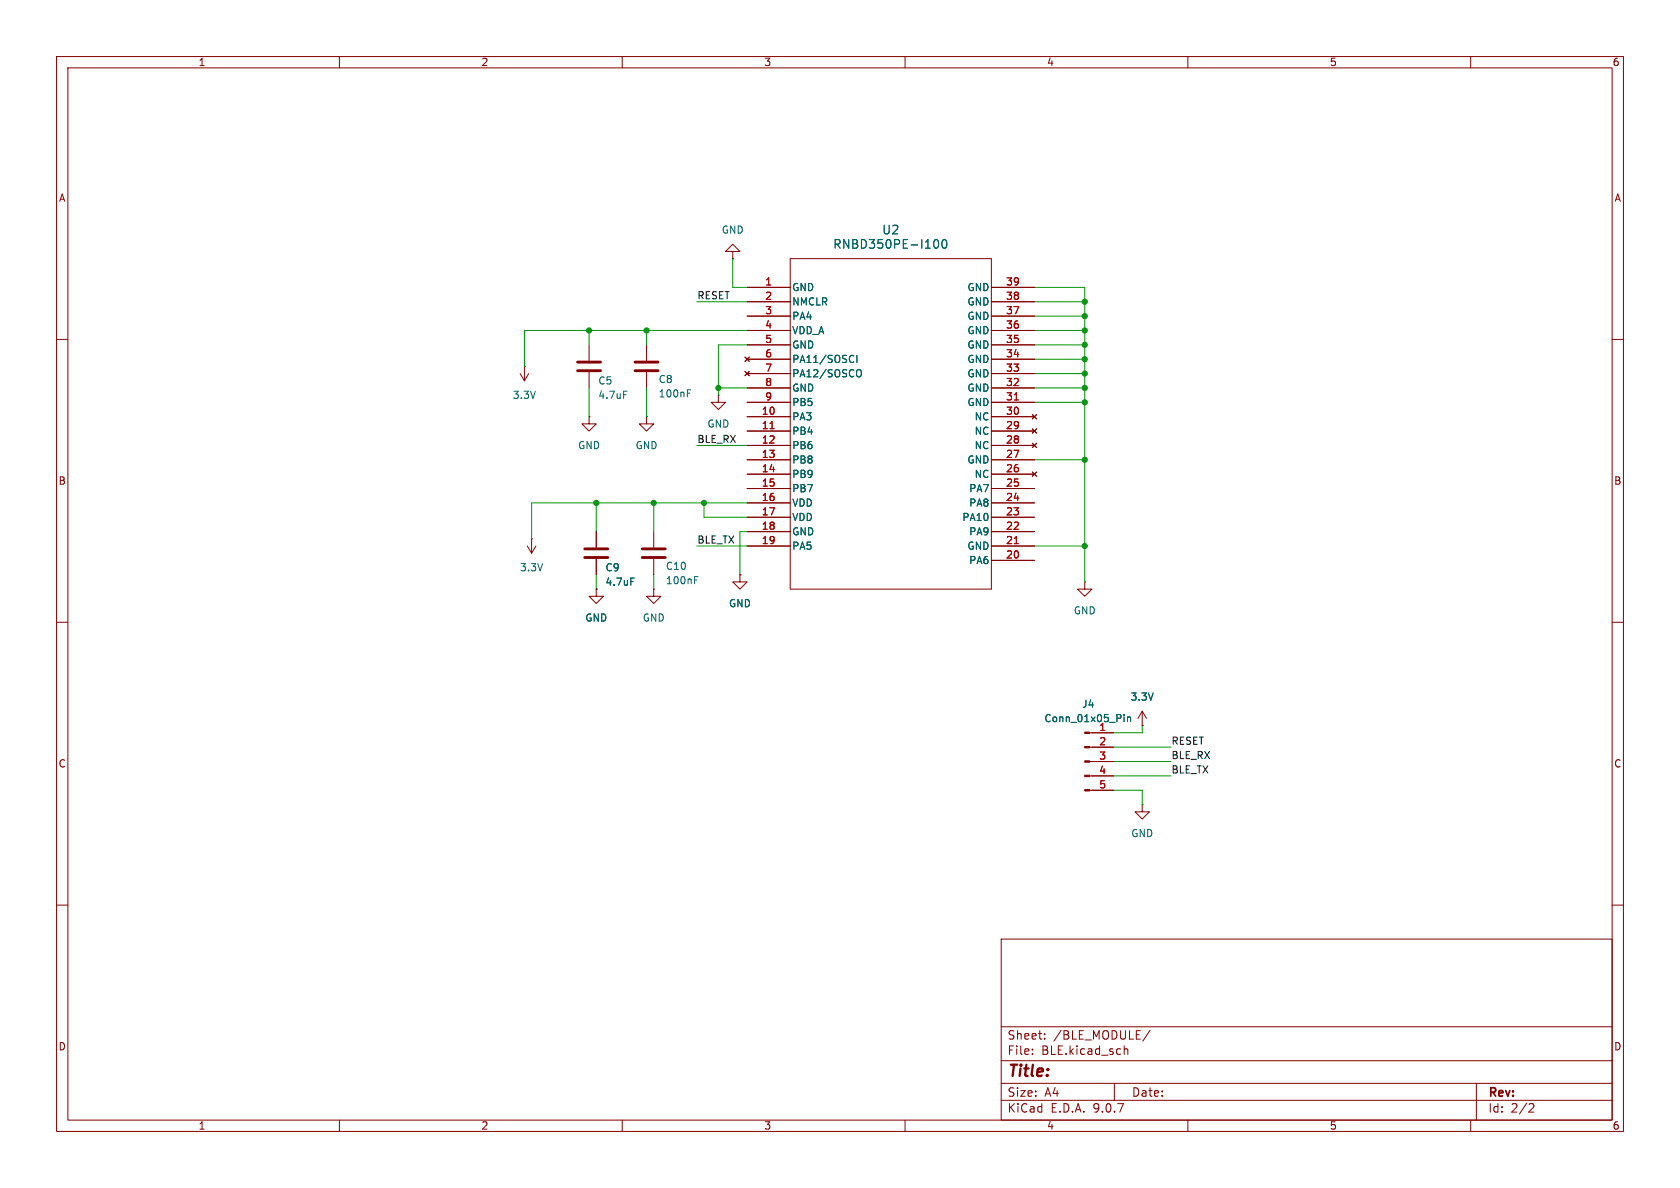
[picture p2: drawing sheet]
<svg xmlns="http://www.w3.org/2000/svg" width="297mm" height="210mm" viewBox="0 0 297 210" stroke-linecap="round" stroke-linejoin="round" font-family="sans-serif">
<g fill="none" stroke="#840000" stroke-width=".18">
<path d="M10 10h277v190h-277zM12 12h273v186h-273zM60 10v2M110 10v2M160 10v2M210 10v2M260 10v2M129.5 44.5h1.3l-1.3-1.3-1.2 1.3h1.2v1.2M129.5 45.7h.1M132.1 50.8h7.6M132.1 53.3h7.6M132.1 55.9h7.6"/>
<path d="M132.1 58.4h7.6M139.7 45.7h35.6v58.4h-35.6zM175.3 50.8h7.6M175.3 53.3h7.6M175.3 55.9h7.6M175.3 58.4h7.6M10 60h2M91.9 66l.8 1.3M92.7 64.8h.1M92.7 64.8v2.5M93.5 66l-.8 1.3M104.1 73.7v1.2h1.3l-1.3 1.3-1.2-1.3h1.2"/>
<path d="M104.1 73.7h.1M104.1 61v2.8M104.1 65.8v2.8M114.3 73.7v1.2h1.3l-1.3 1.3-1.3-1.3h1.3M114.3 73.7h.1M114.3 61v2.8M114.3 65.8v2.8M127 69.9v1.2h1.3l-1.3 1.3-1.3-1.3h1.3M127 69.9h.1M131.7 63.1l.8 .8M131.7 65.7l.8 .7M132.1 61h7.6"/>
<path d="M132.1 63.5h7.6M132.1 66h7.6M132.1 68.6h7.6M132.1 71.1h7.6M132.1 73.7h7.6M132.1 76.2h7.6M132.1 78.7h7.6M132.5 63.1l-.8 .8M132.5 65.7l-.8 .7M175.3 61h7.6M175.3 63.5h7.6M175.3 66h7.6"/>
<path d="M175.3 68.6h7.6M175.3 71.1h7.6M175.3 73.7h7.6M175.3 76.2h7.6M175.3 78.7h7.6M182.5 73.3l.8 .7M182.5 75.8l.8 .8M182.5 78.4l.8 .7M183.3 73.3l-.8 .7M183.3 75.8l-.8 .8M183.3 78.4l-.8 .7M285 60h2"/>
<path d="M93.2 96.5l.8 1.3M94 95.3h.1M94 95.3v2.5M94.7 96.5l-.7 1.3M105.4 94v2.8M105.4 98.8v2.8M115.6 94v2.8M115.6 98.8v2.8M132.1 81.3h7.6M132.1 83.8h7.6M132.1 86.4h7.6M132.1 88.9h7.6"/>
<path d="M132.1 91.4h7.6M132.1 94h7.6M132.1 96.5h7.6M175.3 81.3h7.6M175.3 83.8h7.6M175.3 86.4h7.6M175.3 88.9h7.6M175.3 91.4h7.6M175.3 94h7.6M175.3 96.5h7.6M175.3 99.1h7.6M182.5 83.4l.8 .8"/>
<path d="M183.3 83.4l-.8 .8M10 110h2M105.4 104.1v1.3h1.3l-1.3 1.3-1.3-1.3h1.3M105.4 104.1h.1M115.6 104.1v1.3h1.2l-1.2 1.3-1.3-1.3h1.3M115.6 104.1h.1M130.8 101.6v1.3h1.3l-1.3 1.2-1.3-1.2h1.3M130.8 101.6h.1M191.8 102.9v1.2h1.2l-1.2 1.3-1.3-1.3h1.3M191.8 102.9h.1M285 110h2M192.6 129.5h4.2"/>
<path d="M192.6 132.1h4.2M192.6 134.6h4.2M192.6 137.2h4.2M192.6 139.7h4.2M201.9 128.3h.1M201.9 125.7l-.7 1.3M201.9 125.7l.8 1.3M201.9 125.7v2.6M201.9 142.2v1.3h1.3l-1.3 1.3-1.2-1.3h1.2M201.9 142.2h.1M10 160h2M177 166h108v32h-108z"/>
<path d="M285 160h2M60 198v2M110 198v2M160 198v2M177 194.5h108M177 191.5h108M177 187.5h108M177 181.5h108M182.5 186.3v.1M182.5 185.5v.1M184.7 183.6v.1M184.7 182.8v.1"/>
<path d="M197 191.5v3M198.7 184.9v1.5M198.7 185.5l.3-.1 .3 .1 .1 .9M203.3 182.1l-1.3 2M210 198v2M260 198v2M261 191.5v6.5M270.5 195.1l.5 .1 .2 .3-1 1.1h1"/>
</g>
<g fill="none" stroke="#006464" stroke-width=".18">
<path d="M165.1 42.9l.1-.4 .2-.1a.83 .83 0 0 1 .6 .6 .83 .83 0 0 1-.3 .8h-.4l-.2-.5M166.7 42.5l.2-.1a.83 .83 0 0 1 .6 .6 .83 .83 0 0 1-.3 .8l-.2 .1a.82 .82 0 0 1-.3-1.4zM110.3 69.2h.6M121.5 69.5h.4M121.5 68.9h.6M150.7 62.8l.2 .1M150.9 64l-.2 .1M151.5 62.8v1.3M151.6 65.4l.1-.1a.43 .43 0 0 1 .6 .5v.4a.42 .42 0 0 1-.3 .4 .42 .42 0 0 1-.4 0M111.5 102.2h.6M122.8 102.5h.4M122.8 101.9h.6"/>
<path d="M198.7 126.3v.1M198.7 126.7v.9M199.3 126.7v.9M199.3 126.9l.2-.2 .3 .1 .1 .8"/>
</g>
<path d="M136.1 75.8h.8M179.3 70.7h.7M179.3 96.1h.7" fill="none" stroke="#a90000" stroke-width=".18"/>
<path d="M102.1 64h4.1M102.1 65.5h4.1M112.3 64h4M112.3 65.5h4M103.4 97h4M103.4 98.6h4M113.5 97h4.1M113.5 98.6h4.1" fill="none" stroke="#840000" stroke-width=".51"/>
<g fill="#840000" stroke="#840000" stroke-width=".18">
<path d="M191.8 129.4h.8v.3h-.8z"/>
<path d="M191.8 132h.8v.2h-.8z"/>
<path d="M191.8 134.5h.8v.2h-.8z"/>
<path d="M191.8 137h.8v.3h-.8z"/>
<path d="M191.8 139.6h.8v.2h-.8z"/>
</g>
<g fill="none" stroke="#009600" stroke-width=".18">
<path d="M104.1 58.4v2.6M114.3 58.4v2.6M123.2 53.3h8.9M129.5 45.7v5.1h2.6M132.1 58.4h-39.4v6.4M182.9 50.8h8.9v52.1M182.9 58.4h8.9M182.9 53.3h8.9M182.9 55.9h8.9M104.1 68.6v5.1M114.3 68.6v5.1M123.2 78.7h8.9"/>
<path d="M127 68.6h5.1M132.1 61h-5.1v8.9M182.9 63.5h8.9M182.9 61h8.9M182.9 68.6h8.9M182.9 71.1h8.9M182.9 66h8.9M105.4 88.9v5.1M115.6 88.9v5.1M123.2 96.5h8.9M124.5 88.9v2.5h7.6M132.1 94h-1.3v7.6"/>
<path d="M132.1 88.9h-38.1v6.4M182.9 96.5h8.9M182.9 81.3h8.9M105.4 101.6v2.5M115.6 101.6v2.5M196.8 139.7h5.1v2.5M196.8 134.6h10.2M196.8 137.2h10.2M196.8 132.1h10.2M201.9 128.3v1.2h-5.1"/>
</g>
<g fill="#009600" stroke="#009600" stroke-width=".18">
<circle cx="191.8" cy="71.1" r=".46"/>
<circle cx="191.8" cy="68.6" r=".46"/>
<circle cx="191.8" cy="61" r=".46"/>
<circle cx="191.8" cy="55.9" r=".46"/>
<circle cx="191.8" cy="58.4" r=".46"/>
<circle cx="191.8" cy="63.5" r=".46"/>
<circle cx="191.8" cy="66" r=".46"/>
<circle cx="191.8" cy="53.3" r=".46"/>
<circle cx="127" cy="68.6" r=".46"/>
<circle cx="114.3" cy="58.4" r=".46"/>
<circle cx="104.1" cy="58.4" r=".46"/>
<circle cx="124.5" cy="88.9" r=".46"/>
<circle cx="105.4" cy="88.9" r=".46"/>
<circle cx="115.6" cy="88.9" r=".46"/>
<circle cx="191.8" cy="96.5" r=".46"/>
<circle cx="191.8" cy="81.3" r=".46"/>
</g>
<text font-size="2.8" fill="#840000" x="178" y="190.9">Title:</text>
<g font-size="2.1" fill="#006464">
<text x="155.9" y="41.6">U2</text>
<text x="147.2" y="44.2">RNBD350PE-I100</text>
</g>
<g font-size="2.1" fill="#840000">
<text x="178" y="184">Sheet:</text>
<text x="186.2" y="184">/BLE_MODULE/</text>
<text x="178" y="186.7">File:</text>
<text x="184.1" y="186.7">BLE.kicad_sch</text>
<text x="178" y="196.9">KiCad</text>
<text x="178" y="194.1">Size:</text>
<text x="184.7" y="194.1">A4</text>
<text x="185.7" y="196.9">E.D.A.</text>
<text x="193.3" y="196.9">9.0.7</text>
<text x="200" y="194.1">Date:</text>
<text x="263" y="194.3">Rev:</text>
<text x="263" y="196.9">Id:</text>
<text x="267.1" y="196.9">2/2</text>
</g>
<g font-size="1.8" fill="#840000">
<text x="35" y="11.9">1</text>
<text x="85" y="11.9">2</text>
<text x="135" y="11.9">3</text>
<text x="185" y="11.9">4</text>
<text x="235" y="11.9">5</text>
<text x="285" y="11.9">6</text>
<text x="10.3" y="35.9">A</text>
<text x="285.3" y="35.9">A</text>
<text x="10.3" y="85.9">B</text>
<text x="285.3" y="85.9">B</text>
<text x="10.3" y="135.9">C</text>
<text x="285.3" y="135.9">C</text>
<text x="10.3" y="185.9">D</text>
<text x="285.3" y="185.9">D</text>
<text x="35" y="199.9">1</text>
<text x="85" y="199.9">2</text>
<text x="135" y="199.9">3</text>
<text x="185" y="199.9">4</text>
<text x="235" y="199.9">5</text>
<text x="285" y="199.9">6</text>
</g>
<g font-size="1.8" fill="#006464">
<text x="127.5" y="41.5">GND</text>
<text x="140" y="51.7">GND</text>
<text x="170.9" y="51.7">GND</text>
<text x="140" y="54.2">NMCLR</text>
<text x="140" y="56.7">PA4</text>
<text x="140" y="59.3">VDD_A</text>
<text x="170.9" y="54.2">GND</text>
<text x="170.9" y="56.7">GND</text>
<text x="170.9" y="59.3">GND</text>
<text x="140" y="61.8">GND</text>
<text x="140" y="64.4">PA11/SOSCI</text>
<text x="170.9" y="61.8">GND</text>
<text x="170.9" y="64.4">GND</text>
<text x="90.6" y="70.7">3.3V</text>
<text x="105.7" y="68.2">C5</text>
<text x="105.7" y="70.7">4.7uF</text>
<text x="116.3" y="67.9">C8</text>
<text x="116.3" y="70.5">100nF</text>
<text x="140" y="66.9">PA12/SOSCO</text>
<text x="140" y="69.4">GND</text>
<text x="140" y="72">PB5</text>
<text x="170.9" y="66.9">GND</text>
<text x="170.9" y="69.4">GND</text>
<text x="170.9" y="72">GND</text>
<text x="125" y="75.8">GND</text>
<text x="140" y="74.5">PA3</text>
<text x="140" y="77.1">PB4</text>
<text x="172.2" y="74.5">NC</text>
<text x="172.2" y="77.1">NC</text>
<text x="102.1" y="79.6">GND</text>
<text x="112.3" y="79.6">GND</text>
<text x="140" y="79.6">PB6</text>
<text x="140" y="82.1">PB8</text>
<text x="170.9" y="82.1">GND</text>
<text x="172.2" y="79.6">NC</text>
<text x="140" y="84.7">PB9</text>
<text x="140" y="87.2">PB7</text>
<text x="140" y="89.8">VDD</text>
<text x="171.2" y="87.2">PA7</text>
<text x="171.2" y="89.8">PA8</text>
<text x="172.2" y="84.7">NC</text>
<text x="140" y="92.3">VDD</text>
<text x="140" y="94.8">GND</text>
<text x="170" y="92.3">PA10</text>
<text x="171.2" y="94.8">PA9</text>
<text x="91.8" y="101.2">3.3V</text>
<text x="106.9" y="101.2">C9</text>
<text x="117.6" y="100.9">C10</text>
<text x="140" y="97.4">PA5</text>
<text x="170.9" y="97.4">GND</text>
<text x="171.2" y="99.9">PA6</text>
<text x="106.9" y="103.7">4.7uF</text>
<text x="117.6" y="103.5">100nF</text>
<text x="128.8" y="107.5">GND</text>
<text x="103.4" y="110.1">GND</text>
<text x="113.5" y="110.1">GND</text>
<text x="189.7" y="108.8">GND</text>
<text x="191.2" y="125.3">J4</text>
<text x="199.8" y="124.1">3.3V</text>
<text x="184.5" y="127.9">Conn_01x05_Pin</text>
<text x="199.9" y="148.2">GND</text>
</g>
<g font-size="1.8" fill="#0f0f0f">
<text x="123.2" y="53">RESET</text>
<text x="123.2" y="78.4">BLE_RX</text>
<text x="123.2" y="96.2">BLE_TX</text>
<text x="207" y="131.7">RESET</text>
<text x="207" y="134.3">BLE_RX</text>
<text x="207" y="136.8">BLE_TX</text>
</g>
<g font-size="1.8" fill="#a90000">
<text x="135.2" y="50.5">1</text>
<text x="135.2" y="53.1">2</text>
<text x="177.8" y="50.5">39</text>
<text x="177.8" y="53.1">38</text>
<text x="135.2" y="55.6">3</text>
<text x="135.2" y="58.2">4</text>
<text x="177.8" y="55.6">37</text>
<text x="177.8" y="58.2">36</text>
<text x="135.2" y="60.7">5</text>
<text x="135.2" y="63.2">6</text>
<text x="135.2" y="65.8">7</text>
<text x="177.8" y="60.7">35</text>
<text x="177.8" y="63.2">34</text>
<text x="177.8" y="65.8">33</text>
<text x="135.2" y="68.3">8</text>
<text x="135.2" y="70.9">9</text>
<text x="177.8" y="68.3">32</text>
<text x="177.8" y="70.9">31</text>
<text x="134.6" y="73.4">10</text>
<text x="134.6" y="75.9">11</text>
<text x="177.8" y="73.4">30</text>
<text x="177.8" y="75.9">29</text>
<text x="134.6" y="78.5">12</text>
<text x="134.6" y="81">13</text>
<text x="134.6" y="83.6">14</text>
<text x="177.8" y="78.5">28</text>
<text x="177.8" y="81">27</text>
<text x="177.8" y="83.6">26</text>
<text x="134.6" y="86.1">15</text>
<text x="134.6" y="88.6">16</text>
<text x="177.8" y="86.1">25</text>
<text x="177.8" y="88.6">24</text>
<text x="134.6" y="91.2">17</text>
<text x="134.6" y="93.7">18</text>
<text x="177.8" y="91.2">23</text>
<text x="177.8" y="93.7">22</text>
<text x="134.6" y="96.3">19</text>
<text x="177.8" y="96.3">21</text>
<text x="177.8" y="98.8">20</text>
<text x="194.2" y="129.3">1</text>
<text x="194.2" y="131.8">2</text>
<text x="194.2" y="134.4">3</text>
<text x="194.2" y="136.9">4</text>
<text x="194.2" y="139.4">5</text>
</g>
</svg>
